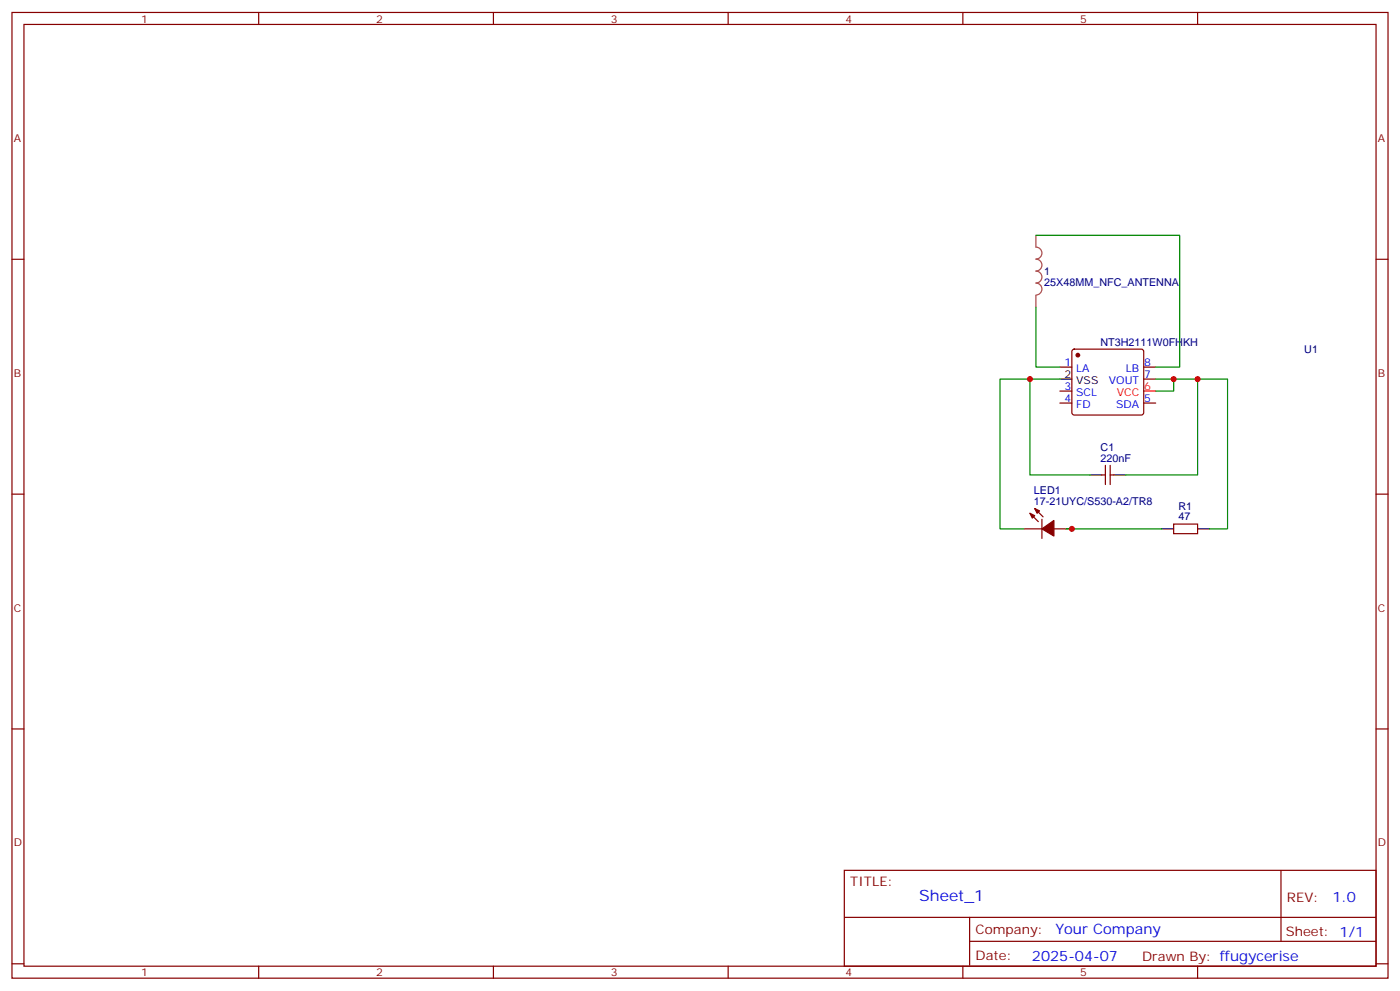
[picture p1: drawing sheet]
<svg xmlns="http://www.w3.org/2000/svg" width="412mm" height="292mm" viewBox="0 0 412 292" stroke-linecap="round" stroke-linejoin="round" font-family="sans-serif">
<g fill="none" stroke="#870000" stroke-width=".35">
<path d="M3.5 3.7h405.4v284.3h-405.4zM7.1 7.2h398.2v277.3h-398.2zM76.2 3.7v3.5M145.3 3.7v3.5M214.5 3.7v3.5M283.6 3.7v3.5M352.8 3.7v3.5M3.5 76.3h3.6M405.3 76.3h3.6M312.2 108.1h3.5M312.2 118.7h3.5M312.2 115.1h3.5"/>
<path d="M316 103l.4-.2h19.8l.5 .2 .2 .5v18l-.2 .5-.5 .2h-19.8l-.5-.2-.2-.5v-18zM336.9 108.1h3.5M336.9 111.6h3.5M336.9 118.7h3.5M324.6 139.8h1M325.6 137v5.7M327 137v5.7M327 139.8h1.1M3.5 145.5h3.6M301.6 155.7h5.3M303.4 151.1l2.5 2.5M304.8 149.7l2.5 2.5"/>
<path d="M306.9 152.9v5.6M310.4 155.7h5.3M345.7 154.3h7.1v2.8h-7.1zM405.3 145.5h3.6M3.5 214.6h3.6M405.3 214.6h3.6M248.7 256.3h156.6v28.2h-156.6zM377.3 256.3v20.9M248.7 270.1h156.5M285.6 277.2h119.6M285.6 270.1v14.1M3.5 283.8h3.6"/>
<path d="M76.2 284.5v3.5M145.3 284.5v3.5M214.5 284.5v3.5M283.6 284.5v3.5M352.8 284.5v3.5M405.3 283.8h3.6"/>
</g>
<path d="M336.9 115.1h3.5" fill="none" stroke="#f00" stroke-width=".35"/>
<path d="M312.2 111.6h3.5M321 139.8h3.6M328.1 139.8h3.5M342.2 155.7h3.5M352.8 155.7h3.5" fill="none" stroke="#000" stroke-width=".35"/>
<g fill="#870000" stroke="#870000" stroke-width=".35">
<path d="M303.4 151.1l1.4 .7-.7 .7z"/>
<path d="M304.8 149.7l1.4 .7-.7 .7z"/>
<path d="M306.9 155.7l3.5-2.5v4.6z"/>
<circle cx="317.5" cy="104.6" r=".53"/>
</g>
<path d="M305.2 69.3v3.5a1.76 1.76 0 0 1 1.7 1.7 1.76 1.76 0 0 1-1.7 1.8 1.76 1.76 0 0 1 1.7 1.7 1.76 1.76 0 0 1-1.7 1.8 1.76 1.76 0 0 1 1.7 1.8 1.76 1.76 0 0 1-1.7 1.7 1.76 1.76 0 0 1 1.7 1.8 1.76 1.76 0 0 1-1.7 1.8M305.2 87v3.5" fill="none" stroke="#a64a4a" stroke-width=".35"/>
<path d="M305.2 69.3h42.3v38.8h-7.1M305.2 90.5v17.6h7M303.4 111.6h-8.8v44.1h7M312.2 111.6h-8.8v28.2h17.6M340.4 111.6h12.4v28.2h-21.2M345.7 111.6v3.5h-5.3M352.8 111.6h8.8v44.1h-5.3M314 155.7h28.2" fill="none" stroke="#008700" stroke-width=".35"/>
<g fill="#c00">
<circle cx="345.7" cy="111.6" r=".88"/>
<circle cx="352.8" cy="111.6" r=".88"/>
<circle cx="303.4" cy="111.6" r=".88"/>
<circle cx="315.7" cy="155.7" r=".88"/>
</g>
<text font-size="4.6" fill="#00f" x="270.8" y="265.3">Sheet_1</text>
<g font-size="4.2" fill="#00f">
<text x="392.5" y="265.5">1.0</text>
<text x="310.9" y="275.1">Your Company</text>
<text x="304" y="282.9">2025-04-07</text>
</g>
<g font-size="3.9" fill="#800">
<text x="250.5" y="260.8">TITLE:</text>
<text x="379.1" y="265.5">REV:</text>
<text x="287.4" y="275">Company:</text>
<text x="378.7" y="275.7">Sheet: 1/1</text>
<text x="287.4" y="282.7">Date:</text>
<text x="336.4" y="282.8">Drawn By: ffugycerise</text>
</g>
<g font-size="3.2" fill="#800">
<text x="41.6" y="6.7">1</text>
<text x="110.8" y="6.7">2</text>
<text x="179.9" y="6.7">3</text>
<text x="249.1" y="6.7">4</text>
<text x="318.2" y="6.7">5</text>
<text x="4.1" y="41.8">A</text>
<text x="405.9" y="41.8">A</text>
<text x="4.1" y="110.9">B</text>
<text x="405.9" y="110.9">B</text>
<text x="4.1" y="180.1">C</text>
<text x="405.9" y="180.1">C</text>
<text x="4.1" y="249.2">D</text>
<text x="405.9" y="249.2">D</text>
<text x="41.6" y="287.5">1</text>
<text x="110.8" y="287.5">2</text>
<text x="179.9" y="287.5">3</text>
<text x="249.1" y="287.5">4</text>
<text x="318.2" y="287.5">5</text>
</g>
<g font-size="3.2" fill="#000080">
<text x="307.6" y="81">1</text>
<text x="307.6" y="84.3">25X48MM_NFC_ANTENNA</text>
<text x="324.2" y="101.7">NT3H2111W0FHKH</text>
<text x="384.2" y="103.9">U1</text>
<text x="324.2" y="136">220nF</text>
<text x="324.2" y="132.7">C1</text>
<text x="304.6" y="148.7">17-21UYC/S530-A2/TR8</text>
<text x="304.6" y="145.4">LED1</text>
<text x="347.1" y="153.2">47</text>
<text x="347.1" y="150.1">R1</text>
</g>
<g font-size="3.2" fill="#00f">
<text x="313.5" y="107.7">1</text>
<text x="337.1" y="107.7">8</text>
<text x="317" y="109.5">LA</text>
<text x="326.7" y="113">VOUT</text>
<text x="331.7" y="109.5">LB</text>
<text x="337.1" y="111.3">7</text>
<text x="313.5" y="118.3">4</text>
<text x="313.5" y="114.8">3</text>
<text x="317" y="116.6">SCL</text>
<text x="337.1" y="118.3">5</text>
<text x="317" y="120.1">FD</text>
<text x="328.8" y="120.1">SDA</text>
</g>
<g font-size="3.2">
<text x="313.5" y="111.3">2</text>
<text x="317" y="113">VSS</text>
</g>
<g font-size="3.2" fill="#f00">
<text x="329" y="116.6">VCC</text>
<text x="337.1" y="114.8">6</text>
</g>
</svg>
